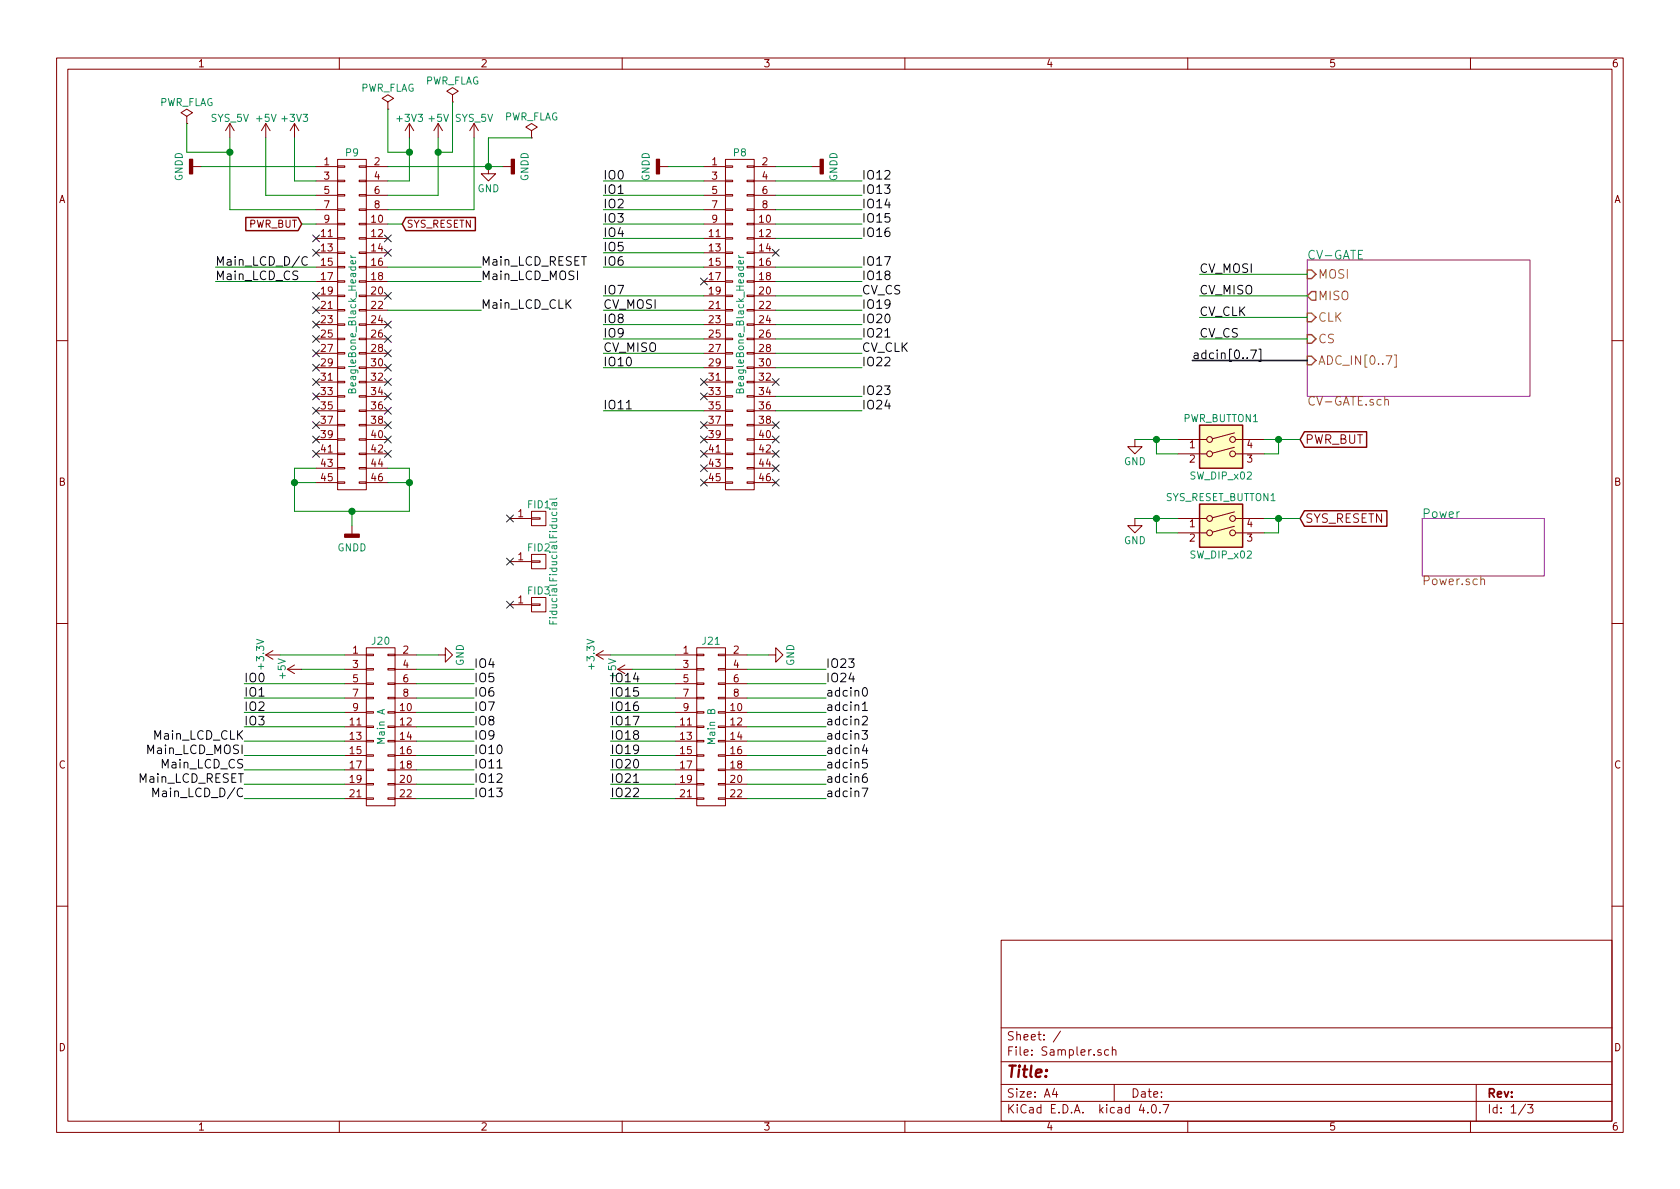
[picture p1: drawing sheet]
EESchema Schematic File Version 2
LIBS:valves
LIBS:power
LIBS:device
LIBS:transistors
LIBS:conn
LIBS:linear
LIBS:regul
LIBS:74xx
LIBS:cmos4000
LIBS:adc-dac
LIBS:memory
LIBS:xilinx
LIBS:microcontrollers
LIBS:dsp
LIBS:microchip
LIBS:analog_switches
LIBS:motorola
LIBS:texas
LIBS:intel
LIBS:audio
LIBS:interface
LIBS:digital-audio
LIBS:philips
LIBS:display
LIBS:cypress
LIBS:siliconi
LIBS:opto
LIBS:atmel
LIBS:contrib
LIBS:switches
LIBS:Sampler-cache
EELAYER 25 0
EELAYER END
$Descr A4 11693 8268
encoding utf-8
Sheet 1 3
Title ""
Date ""
Rev ""
Comp ""
Comment1 ""
Comment2 ""
Comment3 ""
Comment4 ""
$EndDescr
$Comp
L GNDD #PWR01
U 1 1
P 2450 3650
F 0 "#PWR01" H 2450 3400 50  0001 C CNN
F 1 "GNDD" H 2450 3500 50  0000 C CNN
F 2 "" H 2450 3650 60  0000 C CNN
F 3 "" H 2450 3650 60  0000 C CNN
	1    2450 3650
	1    0    0    -1  
$EndComp
$Comp
L GNDD #PWR02
U 1 1
P 3500 1150
F 0 "#PWR02" H 3500 900 50  0001 C CNN
F 1 "GNDD" H 3500 1000 50  0000 C CNN
F 2 "" H 3500 1150 60  0000 C CNN
F 3 "" H 3500 1150 60  0000 C CNN
	1    3500 1150
	0    -1   -1   0   
$EndComp
$Comp
L GNDD #PWR03
U 1 1
P 1400 1150
F 0 "#PWR03" H 1400 900 50  0001 C CNN
F 1 "GNDD" H 1400 1000 50  0000 C CNN
F 2 "" H 1400 1150 60  0000 C CNN
F 3 "" H 1400 1150 60  0000 C CNN
	1    1400 1150
	0    1    1    0   
$EndComp
$Comp
L GNDD #PWR04
U 1 1
P 4650 1150
F 0 "#PWR04" H 4650 900 50  0001 C CNN
F 1 "GNDD" H 4650 1000 50  0000 C CNN
F 2 "" H 4650 1150 60  0000 C CNN
F 3 "" H 4650 1150 60  0000 C CNN
	1    4650 1150
	0    1    1    0   
$EndComp
$Comp
L GNDD #PWR05
U 1 1
P 5650 1150
F 0 "#PWR05" H 5650 900 50  0001 C CNN
F 1 "GNDD" H 5650 1000 50  0000 C CNN
F 2 "" H 5650 1150 60  0000 C CNN
F 3 "" H 5650 1150 60  0000 C CNN
	1    5650 1150
	0    -1   -1   0   
$EndComp
$Comp
L +3V3 #PWR06
U 1 1
P 2850 950
F 0 "#PWR06" H 2850 800 50  0001 C CNN
F 1 "+3V3" H 2850 1090 50  0000 C CNN
F 2 "" H 2850 950 60  0000 C CNN
F 3 "" H 2850 950 60  0000 C CNN
	1    2850 950 
	1    0    0    -1  
$EndComp
$Comp
L +5V #PWR07
U 1 1
P 3050 950
F 0 "#PWR07" H 3050 800 50  0001 C CNN
F 1 "+5V" H 3050 1090 50  0000 C CNN
F 2 "" H 3050 950 60  0000 C CNN
F 3 "" H 3050 950 60  0000 C CNN
	1    3050 950 
	1    0    0    -1  
$EndComp
$Comp
L +3V3 #PWR08
U 1 1
P 2050 950
F 0 "#PWR08" H 2050 800 50  0001 C CNN
F 1 "+3V3" H 2050 1090 50  0000 C CNN
F 2 "" H 2050 950 60  0000 C CNN
F 3 "" H 2050 950 60  0000 C CNN
	1    2050 950 
	1    0    0    -1  
$EndComp
$Comp
L +5V #PWR09
U 1 1
P 1850 950
F 0 "#PWR09" H 1850 800 50  0001 C CNN
F 1 "+5V" H 1850 1090 50  0000 C CNN
F 2 "" H 1850 950 60  0000 C CNN
F 3 "" H 1850 950 60  0000 C CNN
	1    1850 950 
	1    0    0    -1  
$EndComp
$Comp
L SYS_5V #PWR010
U 1 1
P 3300 950
F 0 "#PWR010" H 3300 800 50  0001 C CNN
F 1 "SYS_5V" H 3300 1090 50  0000 C CNN
F 2 "" H 3300 950 60  0000 C CNN
F 3 "" H 3300 950 60  0000 C CNN
	1    3300 950 
	1    0    0    -1  
$EndComp
$Comp
L SYS_5V #PWR011
U 1 1
P 1600 950
F 0 "#PWR011" H 1600 800 50  0001 C CNN
F 1 "SYS_5V" H 1600 1090 50  0000 C CNN
F 2 "" H 1600 950 60  0000 C CNN
F 3 "" H 1600 950 60  0000 C CNN
	1    1600 950 
	1    0    0    -1  
$EndComp
$Comp
L BeagleBone_Black_Header P9
U 1 1
P 2450 2250
F 0 "P9" H 2450 3450 50  0000 C CNN
F 1 "BeagleBone_Black_Header" V 2450 2250 50  0000 C CNN
F 2 "Socket_BeagleBone_Black:Socket_BeagleBone_Black" H 2450 1400 60  0001 C CNN
F 3 "" H 2450 1400 60  0000 C CNN
	1    2450 2250
	1    0    0    -1  
$EndComp
NoConn ~ 2200 1750
$Comp
L PWR_FLAG #FLG012
U 1 1
P 1300 850
F 0 "#FLG012" H 1300 925 50  0001 C CNN
F 1 "PWR_FLAG" H 1300 1000 50  0000 C CNN
F 2 "" H 1300 850 50  0001 C CNN
F 3 "" H 1300 850 50  0001 C CNN
	1    1300 850 
	1    0    0    -1  
$EndComp
$Comp
L PWR_FLAG #FLG013
U 1 1
P 2700 750
F 0 "#FLG013" H 2700 825 50  0001 C CNN
F 1 "PWR_FLAG" H 2700 900 50  0000 C CNN
F 2 "" H 2700 750 50  0001 C CNN
F 3 "" H 2700 750 50  0001 C CNN
	1    2700 750 
	1    0    0    -1  
$EndComp
$Comp
L PWR_FLAG #FLG014
U 1 1
P 3700 950
F 0 "#FLG014" H 3700 1025 50  0001 C CNN
F 1 "PWR_FLAG" H 3700 1100 50  0000 C CNN
F 2 "" H 3700 950 50  0001 C CNN
F 3 "" H 3700 950 50  0001 C CNN
	1    3700 950 
	1    0    0    -1  
$EndComp
$Sheet
S 9100 1800 1550 950 
U 5970DC9F
F0 "CV-GATE" 60
F1 "CV-GATE.sch" 60
F2 "MOSI" I L 9100 1900 60 
F3 "MISO" O L 9100 2050 60 
F4 "CLK" I L 9100 2200 60 
F5 "CS" I L 9100 2350 60 
F6 "ADC_IN[0..7]" I L 9100 2500 60 
$EndSheet
Text Label 4200 1250 0    60   ~ 0
IO0
Text Label 4200 1350 0    60   ~ 0
IO1
Text Label 4200 1450 0    60   ~ 0
IO2
Text Label 4200 1550 0    60   ~ 0
IO3
Text Label 4200 1650 0    60   ~ 0
IO4
Text Label 4200 1750 0    60   ~ 0
IO5
Text Label 4200 1850 0    60   ~ 0
IO6
Text Label 6000 1250 0    60   ~ 0
IO12
Text Label 6000 1350 0    60   ~ 0
IO13
Text Label 6000 1450 0    60   ~ 0
IO14
Text Label 6000 1550 0    60   ~ 0
IO15
Text Label 6000 1650 0    60   ~ 0
IO16
Text Label 4200 2050 0    60   ~ 0
IO7
Text Label 4200 2250 0    60   ~ 0
IO8
Text Label 4200 2350 0    60   ~ 0
IO9
Text Label 4200 2550 0    60   ~ 0
IO10
Text Label 6000 1850 0    60   ~ 0
IO17
Text Label 6000 1950 0    60   ~ 0
IO18
Text Label 6000 2150 0    60   ~ 0
IO19
Text Label 6000 2250 0    60   ~ 0
IO20
Text Label 6000 2350 0    60   ~ 0
IO21
Text Label 6000 2550 0    60   ~ 0
IO22
Text Label 6000 2750 0    60   ~ 0
IO23
NoConn ~ 4900 1950
NoConn ~ 4900 2650
NoConn ~ 5400 2650
NoConn ~ 4900 2750
NoConn ~ 4900 2950
NoConn ~ 4900 3050
NoConn ~ 4900 3150
NoConn ~ 4900 3250
NoConn ~ 4900 3350
$Comp
L BeagleBone_Black_Header P8
U 1 1
P 5150 2250
F 0 "P8" H 5150 3450 50  0000 C CNN
F 1 "BeagleBone_Black_Header" V 5150 2250 50  0000 C CNN
F 2 "Socket_BeagleBone_Black:Socket_BeagleBone_Black" H 5150 1400 60  0001 C CNN
F 3 "" H 5150 1400 60  0000 C CNN
	1    5150 2250
	1    0    0    -1  
$EndComp
NoConn ~ 5400 3250
NoConn ~ 5400 3150
NoConn ~ 5400 3050
NoConn ~ 5400 2950
Text Label 8350 1900 0    60   ~ 0
CV_MOSI
Text Label 8350 2050 0    60   ~ 0
CV_MISO
Text Label 8350 2200 0    60   ~ 0
CV_CLK
Text Label 8350 2350 0    60   ~ 0
CV_CS
NoConn ~ 5400 1750
Text Label 6000 2050 0    60   ~ 0
CV_CS
Text Label 4200 2150 0    60   ~ 0
CV_MOSI
Text Label 4200 2450 0    60   ~ 0
CV_MISO
Text Label 6000 2450 0    60   ~ 0
CV_CLK
NoConn ~ 2200 1650
NoConn ~ 2200 2050
NoConn ~ 2200 2150
NoConn ~ 2200 2250
NoConn ~ 2200 2350
NoConn ~ 2200 2450
NoConn ~ 2200 2550
NoConn ~ 2200 2650
NoConn ~ 2200 2750
NoConn ~ 2200 2850
NoConn ~ 2200 2950
NoConn ~ 2200 3050
NoConn ~ 2200 3150
NoConn ~ 2700 3150
NoConn ~ 2700 3050
NoConn ~ 2700 2950
NoConn ~ 2700 2850
NoConn ~ 2700 2550
NoConn ~ 2700 2450
NoConn ~ 2700 2350
NoConn ~ 2700 2250
NoConn ~ 2700 2050
NoConn ~ 2700 1750
NoConn ~ 2700 1650
Text Label 1500 1850 0    60   ~ 0
Main_LCD_D/C
Text Label 3350 1850 0    60   ~ 0
Main_LCD_RESET
Text Label 1500 1950 0    60   ~ 0
Main_LCD_CS
Text Label 3350 1950 0    60   ~ 0
Main_LCD_MOSI
Text Label 3350 2150 0    60   ~ 0
Main_LCD_CLK
NoConn ~ 5400 3350
$Comp
L GND #PWR015
U 1 1
P 3400 1150
F 0 "#PWR015" H 3400 900 50  0001 C CNN
F 1 "GND" H 3400 1000 50  0000 C CNN
F 2 "" H 3400 1150 50  0001 C CNN
F 3 "" H 3400 1150 50  0001 C CNN
	1    3400 1150
	1    0    0    -1  
$EndComp
NoConn ~ 2700 2650
NoConn ~ 2700 2750
Text GLabel 2100 1550 0    50   Input ~ 0
PWR_BUT
Text GLabel 2800 1550 2    50   Input ~ 0
SYS_RESETN
$Comp
L SW_DIP_x02 PWR_BUTTON1
U 1 1
P 8500 3150
F 0 "PWR_BUTTON1" H 8500 3400 50  0000 C CNN
F 1 "SW_DIP_x02" H 8500 3000 50  0000 C CNN
F 2 "switches:TL1105" H 8500 3150 50  0001 C CNN
F 3 "" H 8500 3150 50  0001 C CNN
	1    8500 3150
	1    0    0    -1  
$EndComp
$Comp
L SW_DIP_x02 SYS_RESET_BUTTON1
U 1 1
P 8500 3700
F 0 "SYS_RESET_BUTTON1" H 8500 3950 50  0000 C CNN
F 1 "SW_DIP_x02" H 8500 3550 50  0000 C CNN
F 2 "switches:TL1105" H 8500 3700 50  0001 C CNN
F 3 "" H 8500 3700 50  0001 C CNN
	1    8500 3700
	1    0    0    -1  
$EndComp
Text GLabel 9050 3050 2    60   Input ~ 0
PWR_BUT
Text GLabel 9050 3600 2    60   Input ~ 0
SYS_RESETN
$Comp
L GND #PWR016
U 1 1
P 7900 3050
F 0 "#PWR016" H 7900 2800 50  0001 C CNN
F 1 "GND" H 7900 2900 50  0000 C CNN
F 2 "" H 7900 3050 50  0001 C CNN
F 3 "" H 7900 3050 50  0001 C CNN
	1    7900 3050
	1    0    0    -1  
$EndComp
$Comp
L GND #PWR017
U 1 1
P 7900 3600
F 0 "#PWR017" H 7900 3350 50  0001 C CNN
F 1 "GND" H 7900 3450 50  0000 C CNN
F 2 "" H 7900 3600 50  0001 C CNN
F 3 "" H 7900 3600 50  0001 C CNN
	1    7900 3600
	1    0    0    -1  
$EndComp
Text Label 6000 2850 0    60   ~ 0
IO24
Text Label 4200 2850 0    60   ~ 0
IO11
$Sheet
S 9900 3600 850  400 
U 5984F3E5
F0 "Power" 60
F1 "Power.sch" 60
$EndSheet
$Comp
L PWR_FLAG #FLG018
U 1 1
P 3150 700
F 0 "#FLG018" H 3150 775 50  0001 C CNN
F 1 "PWR_FLAG" H 3150 850 50  0000 C CNN
F 2 "" H 3150 700 50  0001 C CNN
F 3 "" H 3150 700 50  0001 C CNN
	1    3150 700 
	1    0    0    -1  
$EndComp
$Comp
L CONN_02X11 J20
U 1 1
P 2650 5050
F 0 "J20" H 2650 5650 50  0000 C CNN
F 1 "Main A" V 2650 5050 50  0000 C CNN
F 2 "Pin_Headers:Pin_Header_Straight_2x11_Pitch2.54mm" H 2650 3850 50  0001 C CNN
F 3 "" H 2650 3850 50  0001 C CNN
	1    2650 5050
	1    0    0    -1  
$EndComp
$Comp
L +5V #PWR019
U 1 1
P 2100 4650
F 0 "#PWR019" H 2100 4500 50  0001 C CNN
F 1 "+5V" H 2100 4790 50  0000 C CNN
F 2 "" H 2100 4650 50  0001 C CNN
F 3 "" H 2100 4650 50  0001 C CNN
	1    2100 4650
	0    -1   -1   0   
$EndComp
$Comp
L +3.3V #PWR020
U 1 1
P 1950 4550
F 0 "#PWR020" H 1950 4400 50  0001 C CNN
F 1 "+3.3V" H 1950 4690 50  0000 C CNN
F 2 "" H 1950 4550 50  0001 C CNN
F 3 "" H 1950 4550 50  0001 C CNN
	1    1950 4550
	0    -1   -1   0   
$EndComp
$Comp
L GND #PWR021
U 1 1
P 3050 4550
F 0 "#PWR021" H 3050 4300 50  0001 C CNN
F 1 "GND" H 3050 4400 50  0000 C CNN
F 2 "" H 3050 4550 50  0001 C CNN
F 3 "" H 3050 4550 50  0001 C CNN
	1    3050 4550
	0    -1   -1   0   
$EndComp
$Comp
L CONN_02X11 J21
U 1 1
P 4950 5050
F 0 "J21" H 4950 5650 50  0000 C CNN
F 1 "Main B" V 4950 5050 50  0000 C CNN
F 2 "Pin_Headers:Pin_Header_Straight_2x11_Pitch2.54mm" H 4950 3850 50  0001 C CNN
F 3 "" H 4950 3850 50  0001 C CNN
	1    4950 5050
	1    0    0    -1  
$EndComp
$Comp
L +5V #PWR022
U 1 1
P 4400 4650
F 0 "#PWR022" H 4400 4500 50  0001 C CNN
F 1 "+5V" H 4400 4790 50  0000 C CNN
F 2 "" H 4400 4650 50  0001 C CNN
F 3 "" H 4400 4650 50  0001 C CNN
	1    4400 4650
	0    -1   -1   0   
$EndComp
$Comp
L +3.3V #PWR023
U 1 1
P 4250 4550
F 0 "#PWR023" H 4250 4400 50  0001 C CNN
F 1 "+3.3V" H 4250 4690 50  0000 C CNN
F 2 "" H 4250 4550 50  0001 C CNN
F 3 "" H 4250 4550 50  0001 C CNN
	1    4250 4550
	0    -1   -1   0   
$EndComp
$Comp
L GND #PWR024
U 1 1
P 5350 4550
F 0 "#PWR024" H 5350 4300 50  0001 C CNN
F 1 "GND" H 5350 4400 50  0000 C CNN
F 2 "" H 5350 4550 50  0001 C CNN
F 3 "" H 5350 4550 50  0001 C CNN
	1    5350 4550
	0    -1   -1   0   
$EndComp
Text Label 1700 5150 2    60   ~ 0
Main_LCD_CLK
Text Label 1700 5250 2    60   ~ 0
Main_LCD_MOSI
Text Label 1700 5350 2    60   ~ 0
Main_LCD_CS
Text Label 1700 5550 2    60   ~ 0
Main_LCD_D/C
Text Label 1700 5450 2    60   ~ 0
Main_LCD_RESET
Text Label 1700 4750 0    60   ~ 0
IO0
Text Label 1700 4850 0    60   ~ 0
IO1
Text Label 1700 4950 0    60   ~ 0
IO2
Text Label 1700 5050 0    60   ~ 0
IO3
Text Label 3300 4650 0    60   ~ 0
IO4
Text Label 3300 4750 0    60   ~ 0
IO5
Text Label 3300 4850 0    60   ~ 0
IO6
Text Label 3300 4950 0    60   ~ 0
IO7
Text Label 3300 5050 0    60   ~ 0
IO8
Text Label 3300 5150 0    60   ~ 0
IO9
Text Label 3300 5250 0    60   ~ 0
IO10
Text Label 3300 5350 0    60   ~ 0
IO11
Text Label 3300 5450 0    60   ~ 0
IO12
Text Label 3300 5550 0    60   ~ 0
IO13
Text Label 4250 4750 0    60   ~ 0
IO14
Text Label 4250 4850 0    60   ~ 0
IO15
Text Label 4250 4950 0    60   ~ 0
IO16
Text Label 4250 5050 0    60   ~ 0
IO17
Text Label 4250 5150 0    60   ~ 0
IO18
Text Label 4250 5250 0    60   ~ 0
IO19
Text Label 4250 5350 0    60   ~ 0
IO20
Text Label 4250 5450 0    60   ~ 0
IO21
Text Label 4250 5550 0    60   ~ 0
IO22
Text Label 5750 4650 0    60   ~ 0
IO23
Text Label 5750 4850 0    60   ~ 0
adcin0
Text Label 5750 4950 0    60   ~ 0
adcin1
Text Label 5750 5050 0    60   ~ 0
adcin2
Text Label 5750 5150 0    60   ~ 0
adcin3
Text Label 5750 5250 0    60   ~ 0
adcin4
Text Label 5750 5350 0    60   ~ 0
adcin5
Text Label 5750 5450 0    60   ~ 0
adcin6
Text Label 5750 5550 0    60   ~ 0
adcin7
Wire Wire Line
	2700 3250 2850 3250
Wire Wire Line
	2850 3250 2850 3550
Wire Wire Line
	2850 3550 2050 3550
Wire Wire Line
	2050 3550 2050 3250
Wire Wire Line
	2050 3250 2200 3250
Wire Wire Line
	2200 3350 2050 3350
Connection ~ 2050 3350
Wire Wire Line
	2700 3350 2850 3350
Connection ~ 2850 3350
Wire Wire Line
	2450 3650 2450 3550
Connection ~ 2450 3550
Wire Wire Line
	2850 1250 2700 1250
Wire Wire Line
	2850 950  2850 1250
Wire Wire Line
	3050 1350 2700 1350
Wire Wire Line
	3050 950  3050 1350
Wire Wire Line
	3300 950  3300 1450
Wire Wire Line
	3300 1450 2700 1450
Wire Wire Line
	2200 1250 2050 1250
Wire Wire Line
	2050 1250 2050 950 
Wire Wire Line
	2200 1350 1850 1350
Wire Wire Line
	1850 1350 1850 950 
Wire Wire Line
	1600 1450 2200 1450
Wire Wire Line
	1600 950  1600 1450
Wire Wire Line
	2700 1150 3500 1150
Wire Wire Line
	2200 1150 1400 1150
Wire Wire Line
	4650 1150 4900 1150
Wire Wire Line
	5400 1150 5650 1150
Wire Wire Line
	1600 1050 1300 1050
Wire Wire Line
	1300 1050 1300 850 
Connection ~ 1600 1050
Wire Wire Line
	2700 750  2700 1050
Wire Wire Line
	2700 1050 2850 1050
Connection ~ 2850 1050
Wire Wire Line
	3700 950  3400 950 
Wire Wire Line
	3400 950  3400 1150
Connection ~ 3400 1150
Wire Wire Line
	4900 1250 4200 1250
Wire Wire Line
	4900 1350 4200 1350
Wire Wire Line
	4900 1450 4200 1450
Wire Wire Line
	4900 1550 4200 1550
Wire Wire Line
	4900 1650 4200 1650
Wire Wire Line
	5400 1250 6000 1250
Wire Wire Line
	5400 1350 6000 1350
Wire Wire Line
	5400 1450 6000 1450
Wire Wire Line
	5400 1550 6000 1550
Wire Wire Line
	5400 1650 6000 1650
Wire Wire Line
	4900 1750 4200 1750
Wire Wire Line
	4900 1850 4200 1850
Wire Wire Line
	5400 1850 6000 1850
Wire Wire Line
	5400 1950 6000 1950
Wire Wire Line
	4900 2050 4200 2050
Wire Wire Line
	5400 2150 6000 2150
Wire Wire Line
	5400 2250 6000 2250
Wire Wire Line
	5400 2350 6000 2350
Wire Wire Line
	4900 2250 4200 2250
Wire Wire Line
	4900 2350 4200 2350
Wire Wire Line
	4900 2550 4200 2550
Wire Wire Line
	5400 2550 6000 2550
Wire Wire Line
	5400 2750 6000 2750
Wire Wire Line
	9100 1900 8350 1900
Wire Wire Line
	9100 2050 8350 2050
Wire Wire Line
	9100 2200 8350 2200
Wire Wire Line
	9100 2350 8350 2350
Wire Wire Line
	5400 2050 6000 2050
Wire Wire Line
	4900 2150 4200 2150
Wire Wire Line
	4900 2450 4200 2450
Wire Wire Line
	5400 2450 6000 2450
Wire Wire Line
	2200 1850 1500 1850
Wire Wire Line
	2700 1850 3350 1850
Wire Wire Line
	2200 1950 1500 1950
Wire Wire Line
	2700 1950 3350 1950
Wire Wire Line
	2700 2150 3350 2150
Wire Wire Line
	2700 1550 2800 1550
Wire Wire Line
	2200 1550 2100 1550
Wire Wire Line
	8800 3050 9050 3050
Wire Wire Line
	8800 3150 8900 3150
Wire Wire Line
	8900 3150 8900 3050
Connection ~ 8900 3050
Wire Wire Line
	7900 3050 8200 3050
Wire Wire Line
	8050 3050 8050 3150
Wire Wire Line
	8050 3150 8200 3150
Connection ~ 8050 3050
Wire Wire Line
	7900 3600 8200 3600
Wire Wire Line
	8800 3600 9050 3600
Wire Wire Line
	8800 3700 8900 3700
Wire Wire Line
	8900 3700 8900 3600
Connection ~ 8900 3600
Wire Wire Line
	8200 3700 8050 3700
Wire Wire Line
	8050 3700 8050 3600
Connection ~ 8050 3600
Wire Wire Line
	5400 2850 6000 2850
Wire Wire Line
	4900 2850 4200 2850
Connection ~ 3050 1050
Wire Wire Line
	3150 1050 3050 1050
Wire Wire Line
	3150 700  3150 1050
Wire Wire Line
	1950 4550 2400 4550
Wire Wire Line
	2900 4550 3050 4550
Wire Wire Line
	2100 4650 2400 4650
Wire Wire Line
	4250 4550 4700 4550
Wire Wire Line
	5200 4550 5350 4550
Wire Wire Line
	4400 4650 4700 4650
Wire Wire Line
	2400 4750 1700 4750
Wire Wire Line
	2400 4850 1700 4850
Wire Wire Line
	2400 4950 1700 4950
Wire Wire Line
	2400 5050 1700 5050
Wire Wire Line
	2400 5150 1700 5150
Wire Wire Line
	2400 5250 1700 5250
Wire Wire Line
	2400 5350 1700 5350
Wire Wire Line
	2400 5450 1700 5450
Wire Wire Line
	2400 5550 1700 5550
Wire Wire Line
	2900 4650 3300 4650
Wire Wire Line
	2900 4750 3300 4750
Wire Wire Line
	2900 4850 3300 4850
Wire Wire Line
	2900 4950 3300 4950
Wire Wire Line
	2900 5050 3300 5050
Wire Wire Line
	2900 5150 3300 5150
Wire Wire Line
	2900 5250 3300 5250
Wire Wire Line
	2900 5350 3300 5350
Wire Wire Line
	2900 5450 3300 5450
Wire Wire Line
	2900 5550 3300 5550
Wire Wire Line
	4700 4750 4250 4750
Wire Wire Line
	4700 4950 4250 4950
Wire Wire Line
	4700 4850 4250 4850
Wire Wire Line
	4700 5050 4250 5050
Wire Wire Line
	4700 5150 4250 5150
Wire Wire Line
	4700 5250 4250 5250
Wire Wire Line
	4250 5350 4700 5350
Wire Wire Line
	4700 5450 4250 5450
Wire Wire Line
	4250 5550 4700 5550
Wire Wire Line
	5200 4650 5750 4650
Wire Wire Line
	5200 4750 5750 4750
Wire Wire Line
	5200 4850 5750 4850
Wire Wire Line
	5200 4950 5750 4950
Wire Wire Line
	5200 5050 5750 5050
Wire Wire Line
	5200 5150 5750 5150
Wire Wire Line
	5200 5250 5750 5250
Wire Wire Line
	5200 5350 5750 5350
Wire Wire Line
	5200 5450 5750 5450
Wire Wire Line
	5200 5550 5750 5550
Text Label 5750 4750 0    60   ~ 0
IO24
Text Label 8300 2500 0    60   ~ 0
adcin[0..7]
Wire Bus Line
	9100 2500 8300 2500
$Comp
L CONN_01X01 FID1
U 1 1
P 3750 3600
F 0 "FID1" H 3750 3700 50  0000 C CNN
F 1 "Fiducial" V 3850 3600 50  0000 C CNN
F 2 "Fiducials:Fiducial_1mm_Dia_2.54mm_Outer_CopperTop" H 3750 3600 50  0001 C CNN
F 3 "" H 3750 3600 50  0001 C CNN
	1    3750 3600
	1    0    0    -1  
$EndComp
$Comp
L CONN_01X01 FID2
U 1 1
P 3750 3900
F 0 "FID2" H 3750 4000 50  0000 C CNN
F 1 "Fiducial" V 3850 3900 50  0000 C CNN
F 2 "Fiducials:Fiducial_1mm_Dia_2.54mm_Outer_CopperTop" H 3750 3900 50  0001 C CNN
F 3 "" H 3750 3900 50  0001 C CNN
	1    3750 3900
	1    0    0    -1  
$EndComp
$Comp
L CONN_01X01 FID3
U 1 1
P 3750 4200
F 0 "FID3" H 3750 4300 50  0000 C CNN
F 1 "Fiducial" V 3850 4200 50  0000 C CNN
F 2 "Fiducials:Fiducial_1mm_Dia_2.54mm_Outer_CopperTop" H 3750 4200 50  0001 C CNN
F 3 "" H 3750 4200 50  0001 C CNN
	1    3750 4200
	1    0    0    -1  
$EndComp
NoConn ~ 3550 3600
NoConn ~ 3550 3900
NoConn ~ 3550 4200
$EndSCHEMATC
